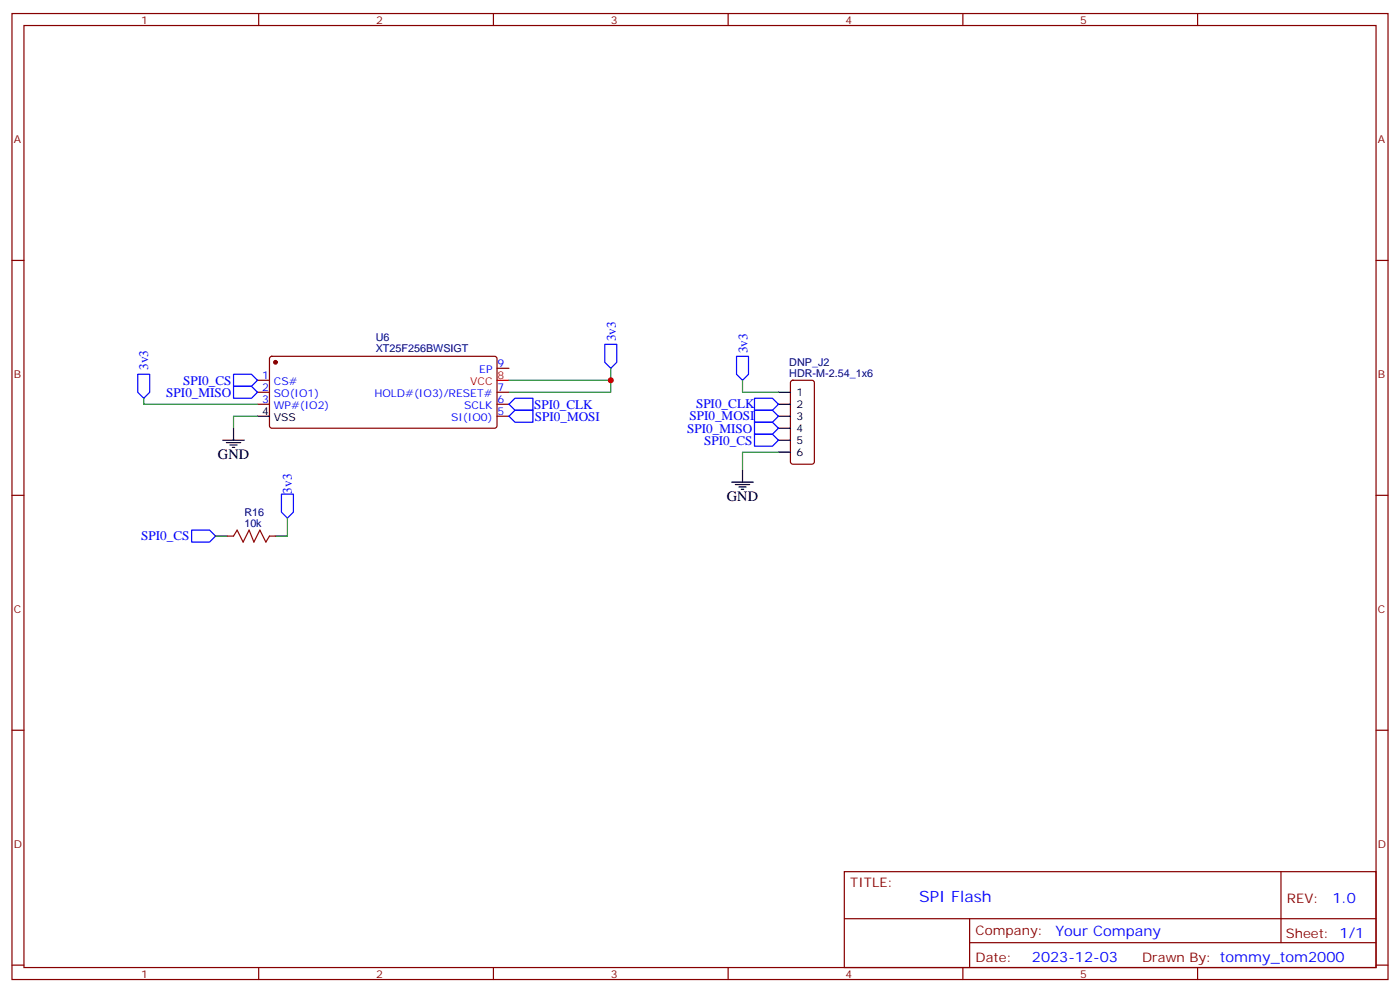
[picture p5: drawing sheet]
<svg xmlns="http://www.w3.org/2000/svg" width="412mm" height="292mm" viewBox="0 0 412 292" stroke-linecap="round" stroke-linejoin="round" font-family="sans-serif">
<g fill="none" stroke="#870000" stroke-width=".35">
<path d="M3.5 4h405.4v284.3h-405.4zM7.1 7.5h398.2v277.3h-398.2zM76.2 4v3.5M145.3 4v3.5M214.5 4v3.5M283.6 4v3.5M352.8 4v3.5M3.5 76.7h3.6M405.3 76.7h3.6M75.8 111.9h3.6M75.8 115.5h3.6M75.8 119h3.6"/>
<path d="M79.6 105.1l.5-.2h65.9l.4 .7-.1 20-.6 .4h-65.9l-.4-.7v-19.7zM146.4 115.5h3.5M146.4 119h3.5M146.4 108.4h3.5M233.1 112.1l.4-.2h5.7l.6 .5 .1 23.5-.5 .7h-5.9l-.6-.4-.1-23.6zM146.4 122.5h3.5M3.5 145.8h3.6M67 157.8h1.8M79.4 157.8h1.7M405.3 145.8h3.6M3.5 214.9h3.6M405.3 214.9h3.6"/>
<path d="M248.7 256.6h156.6v28.2h-156.6zM377.3 256.6v20.9M248.7 270.4h156.5M285.6 277.5h119.6M285.6 270.4v14.1M3.5 284.1h3.6M76.2 284.8v3.5M145.3 284.8v3.5M214.5 284.8v3.5M283.6 284.8v3.5M352.8 284.8v3.5M405.3 284.1h3.6"/>
</g>
<circle cx="81.1" cy="106.6" r=".53" fill="#870000" stroke="#870000" stroke-width=".35"/>
<g fill="none" stroke="#000" stroke-width=".35">
<path d="M229.3 115.5h3.5M229.3 119h3.5M65.6 129.6h6.4M66.7 130.3h4.2M67.7 131h2.1M68.4 131.7h.7M68.8 126v3.6M75.8 122.5h3.6M218.7 138.4v3.5M229.3 122.5h3.5M229.3 129.6h3.5M229.3 126h3.5"/>
<path d="M229.3 133.1h3.5M215.5 141.9h6.4M216.6 142.6h4.2M217.7 143.3h2.1M218.4 144h.7"/>
</g>
<path d="M146.4 111.9h3.5" fill="none" stroke="#f00" stroke-width=".35"/>
<g fill="none" stroke="#00f" stroke-width=".35">
<path d="M40.6 110.2h3.5v5.3l-1.8 1.7-1.7-1.7zM68.8 110.2h5.3l1.7 1.7-1.7 1.8h-5.3zM68.8 113.7h5.3l1.7 1.8-1.7 1.7h-5.3zM149.9 119l1.8-1.8h5.3v3.6h-5.3zM178.2 101.4h3.5v5.2l-1.8 1.8-1.7-1.8zM217 104.9h3.5v5.3l-1.8 1.7-1.7-1.7zM222.2 117.2h5.3l1.8 1.8-1.8 1.8h-5.3zM149.9 122.5l1.8-1.7h5.3v3.5h-5.3zM222.2 127.8h5.3l1.8 1.8-1.8 1.7h-5.3zM222.2 124.3h5.3l1.8 1.7-1.8 1.8h-5.3zM222.2 120.8h5.3l1.8 1.7-1.8 1.8h-5.3zM56.4 156h5.3l1.8 1.8-1.8 1.8h-5.3z"/>
<path d="M82.9 145.5h3.5v5.2l-1.7 1.8-1.8-1.8z"/>
</g>
<path d="M42.3 117.2v1.8h33.5M149.9 111.9h30M179.9 108.4v7.1h-30M218.7 111.9v3.6h10.6M75.8 122.5h-7v3.5M229.3 133.1h-10.6v5.3M63.5 157.8h3.5M84.7 152.5v5.3h-3.6" fill="none" stroke="#008700" stroke-width=".35"/>
<path d="M68.8 157.8l1-1.8 1.8 3.6 1.8-3.6 1.4 3.6 1.8-3.6 1.7 3.6 1.1-1.8" fill="none" stroke="#a10000" stroke-width=".35"/>
<circle cx="179.9" cy="111.9" r=".88" fill="#c00"/>
<text font-size="4.6" fill="#00f" x="270.8" y="265.6">SPI Flash</text>
<g font-size="4.2">
<text x="64.2" y="135.2">GND</text>
<text x="214.1" y="147.6">GND</text>
</g>
<g font-size="4.2" fill="#00f">
<text x="392.5" y="265.8">1.0</text>
<text x="310.9" y="275.4">Your Company</text>
<text x="304" y="283.2">2023-12-03</text>
</g>
<g font-size="3.9" fill="#00f">
<text x="181.4" y="100.4" transform="rotate(-90 181.4 100.4)">3v3</text>
<text x="220.2" y="104" transform="rotate(-90 220.2 104)">3v3</text>
<text x="43.6" y="108.9" transform="rotate(-90 43.6 108.9)">3v3</text>
<text x="54" y="113.2">SPI0_CS</text>
<text x="49" y="116.7">SPI0_MISO</text>
<text x="157.4" y="120.3">SPI0_CLK</text>
<text x="157.5" y="123.9">SPI0_MOSI</text>
<text x="203.1" y="123.7">SPI0_MOSI</text>
<text x="205" y="120.2">SPI0_CLK</text>
<text x="202.5" y="127.3">SPI0_MISO</text>
<text x="207.4" y="130.8">SPI0_CS</text>
<text x="85.9" y="145.3" transform="rotate(-90 85.9 145.3)">3v3</text>
<text x="41.6" y="159">SPI0_CS</text>
</g>
<g font-size="3.9" fill="#800">
<text x="250.5" y="261.2">TITLE:</text>
<text x="379.1" y="265.8">REV:</text>
<text x="287.4" y="275.4">Company:</text>
<text x="378.7" y="276">Sheet: 1/1</text>
<text x="287.4" y="283">Date:</text>
<text x="336.4" y="283.1">Drawn By: tommy_tom2000</text>
</g>
<g font-size="3.2" fill="#800">
<text x="41.6" y="7">1</text>
<text x="110.8" y="7">2</text>
<text x="179.9" y="7">3</text>
<text x="249.1" y="7">4</text>
<text x="318.2" y="7">5</text>
<text x="4.1" y="42.1">A</text>
<text x="405.9" y="42.1">A</text>
<text x="4.1" y="111.2">B</text>
<text x="405.9" y="111.2">B</text>
<text x="4.1" y="180.4">C</text>
<text x="405.9" y="180.4">C</text>
<text x="4.1" y="249.5">D</text>
<text x="405.9" y="249.5">D</text>
<text x="41.6" y="287.8">1</text>
<text x="110.8" y="287.8">2</text>
<text x="179.9" y="287.8">3</text>
<text x="249.1" y="287.8">4</text>
<text x="318.2" y="287.8">5</text>
</g>
<g font-size="3.2" fill="#000080">
<text x="110.7" y="100.4">U6</text>
<text x="110.7" y="103.6">XT25F256BWSIGT</text>
<text x="232.5" y="107.8">DNP_J2</text>
<text x="232.5" y="110.9">HDR-M-2.54_1x6</text>
<text x="72" y="155">10k</text>
<text x="72" y="151.8">R16</text>
</g>
<g font-size="3.2" fill="#00f">
<text x="77.2" y="111.6">1</text>
<text x="80.7" y="113.3">CS#</text>
<text x="141.2" y="109.8">EP</text>
<text x="146.6" y="108.1">9</text>
<text x="77.2" y="115.1">2</text>
<text x="77.2" y="118.6">3</text>
<text x="80.7" y="116.9">SO(IO1)</text>
<text x="110.3" y="116.9">HOLD#(IO3)/RESET#</text>
<text x="146.6" y="118.6">6</text>
<text x="146.6" y="115.1">7</text>
<text x="80.7" y="120.4">WP#(IO2)</text>
<text x="132.9" y="123.9">SI(IO0)</text>
<text x="136.8" y="120.4">SCLK</text>
<text x="146.6" y="122.2">5</text>
</g>
<g font-size="3.2" fill="#f00">
<text x="138.5" y="113.3">VCC</text>
<text x="146.6" y="111.6">8</text>
</g>
<g font-size="3.2">
<text x="234.6" y="116.5">1</text>
<text x="77.2" y="122.2">4</text>
<text x="80.7" y="123.9">VSS</text>
<text x="234.6" y="120.1">2</text>
<text x="234.6" y="123.6">3</text>
<text x="234.6" y="127.1">4</text>
<text x="234.6" y="130.6">5</text>
<text x="234.6" y="134.2">6</text>
</g>
</svg>
